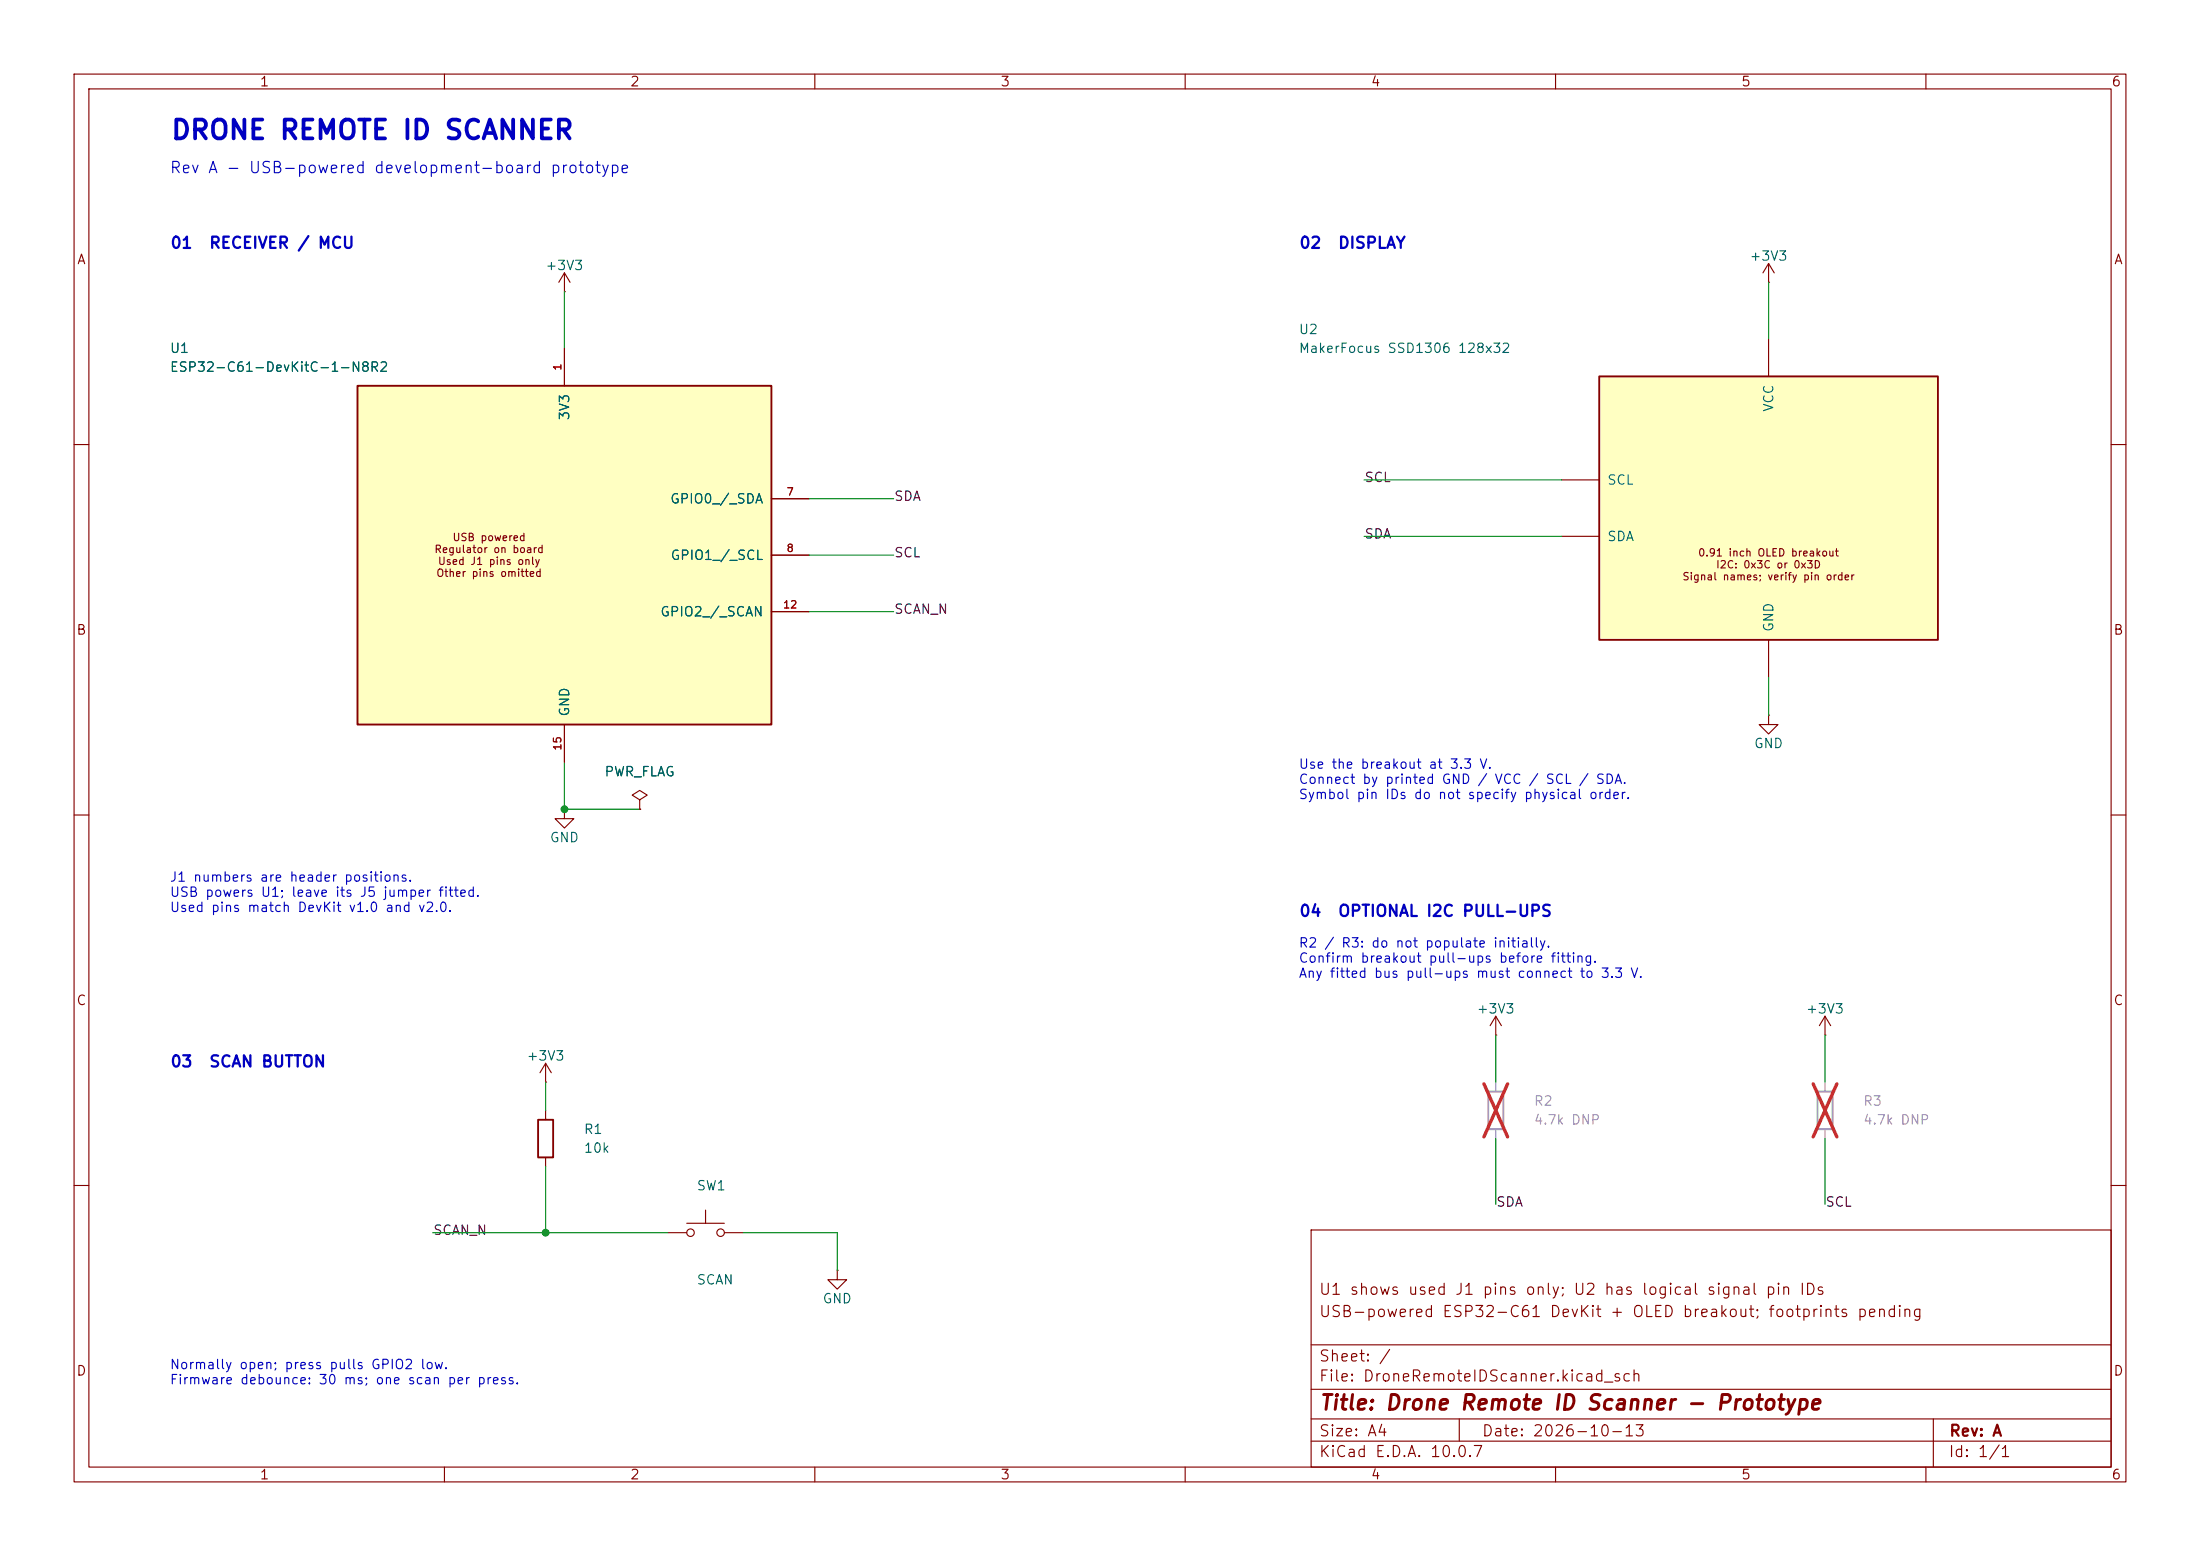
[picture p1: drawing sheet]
(kicad_sch (version 20250114) (generator "eeschema") (generator_version "9.0") (paper "A4")
 (title_block (title "Drone Remote ID Scanner - Prototype") (date "2026-10-13") (rev "A")
  (comment 1 "USB-powered ESP32-C61 DevKit + OLED breakout; footprints pending")
  (comment 2 "U1 shows used J1 pins only; U2 has logical signal pin IDs"))
 (lib_symbols (symbol "RemoteID:ESP32_C61_DevKitC_1_UsedJ1"
   (pin_names (offset 1.016)) (exclude_from_sim no) (in_bom yes) (on_board yes)
   (property "Reference" "U" (at 0 27.94 0)  (effects (font (size 1.27 1.27) ) ))
   (property "Value" "ESP32-C61-DevKitC-1-N8R2" (at 0 25.4 0)  (effects (font (size 1.27 1.27) ) ))
   (property "Footprint" "" (at 0 0 0) (hide yes) (effects (font (size 1.27 1.27) ) ))
   (property "Datasheet" "https://docs.espressif.com/projects/esp-dev-kits/en/latest/esp32c61/esp32-c61-devkitc-1/user_guide.html" (at 0 0 0) (hide yes) (effects (font (size 1.27 1.27) ) ))
   (property "Description" "USB-powered complete development board; only the five used J1 header pins are represented. Numbers are J1 positions, not GPIO or WROOM pads." (at 0 0 0) (hide yes) (effects (font (size 1.27 1.27) ) ))
   (symbol "ESP32_C61_DevKitC_1_UsedJ1_0_1"
    (rectangle (start -27.94 22.86) (end 27.94 -22.86) (stroke (width 0.254) (type default)) (fill (type background)))
    (text "USB powered\nRegulator on board\nUsed J1 pins only\nOther pins omitted" (at -10.16 0 0) (effects (font (size 1.0 1.0) ) )))
   (symbol "ESP32_C61_DevKitC_1_UsedJ1_1_1" (pin power_out line (at 0 27.94 270) (length 5.08) (name "3V3" (effects (font (size 1.27 1.27) ) )) (number "1" (effects (font (size 1.0 1.0) ) ))) (pin bidirectional line (at 33.02 7.62 180) (length 5.08) (name "GPIO0 / SDA" (effects (font (size 1.27 1.27) ) )) (number "7" (effects (font (size 1.0 1.0) ) ))) (pin output line (at 33.02 0 180) (length 5.08) (name "GPIO1 / SCL" (effects (font (size 1.27 1.27) ) )) (number "8" (effects (font (size 1.0 1.0) ) ))) (pin input line (at 33.02 -7.62 180) (length 5.08) (name "GPIO2 / SCAN" (effects (font (size 1.27 1.27) ) )) (number "12" (effects (font (size 1.0 1.0) ) ))) (pin passive line (at 0 -27.94 90) (length 5.08) (name "GND" (effects (font (size 1.27 1.27) ) )) (number "15" (effects (font (size 1.0 1.0) ) ))))) (symbol "RemoteID:MakerFocus_SSD1306_128x32_Logical"
   (pin_names (offset 1.016)) (pin_numbers (hide yes)) (exclude_from_sim no) (in_bom yes) (on_board yes)
   (property "Reference" "U" (at 0 22.86 0)  (effects (font (size 1.27 1.27) ) ))
   (property "Value" "MakerFocus SSD1306 128x32" (at 0 20.32 0)  (effects (font (size 1.27 1.27) ) ))
   (property "Footprint" "" (at 0 0 0) (hide yes) (effects (font (size 1.27 1.27) ) ))
   (property "Datasheet" "https://www.makerfocus.com/products/2pcs-i2c-oled-display-module-0-91-inch-i2c-ssd1306-oled-display-module-1" (at 0 0 0) (hide yes) (effects (font (size 1.27 1.27) ) ))
   (property "Description" "Four-pin breakout, ASIN B079BN2J8V. Pin identifiers are signal names, not physical positions; verify actual silkscreen before a PCB footprint is assigned." (at 0 0 0) (hide yes) (effects (font (size 1.27 1.27) ) ))
   (symbol "MakerFocus_SSD1306_128x32_Logical_0_1"
    (rectangle (start -22.86 17.78) (end 22.86 -17.78) (stroke (width 0.254) (type default)) (fill (type background)))
    (text "0.91 inch OLED breakout\nI2C: 0x3C or 0x3D\nSignal names; verify pin order" (at 0 -7.62 0) (effects (font (size 1.0 1.0) ) )))
   (symbol "MakerFocus_SSD1306_128x32_Logical_1_1" (pin power_in line (at 0 22.86 270) (length 5.08) (name "VCC" (effects (font (size 1.27 1.27) ) )) (number "VCC" (effects (font (size 1.0 1.0) ) ))) (pin input line (at -27.94 3.81 0) (length 5.08) (name "SCL" (effects (font (size 1.27 1.27) ) )) (number "SCL" (effects (font (size 1.0 1.0) ) ))) (pin bidirectional line (at -27.94 -3.81 0) (length 5.08) (name "SDA" (effects (font (size 1.27 1.27) ) )) (number "SDA" (effects (font (size 1.0 1.0) ) ))) (pin power_in line (at 0 -22.86 90) (length 5.08) (name "GND" (effects (font (size 1.27 1.27) ) )) (number "GND" (effects (font (size 1.0 1.0) ) ))))) (symbol "Device:R"
  (pin_numbers (hide yes))
  (pin_names
   (offset 0))
  (exclude_from_sim no)
  (in_bom yes)
  (on_board yes)
  (in_pos_files yes)
  (duplicate_pin_numbers_are_jumpers no)
  (property "Reference" "R" (at 2.032 0 90) (show_name no) (do_not_autoplace no) (effects (font (size 1.27 1.27))))
  (property "Value" "R" (at 0 0 90) (show_name no) (do_not_autoplace no) (effects (font (size 1.27 1.27))))
  (property "Footprint" "" (at -1.778 0 90) (show_name no) (do_not_autoplace no) (hide yes) (effects (font (size 1.27 1.27))))
  (property "Datasheet" "" (at 0 0 0) (show_name no) (do_not_autoplace no) (hide yes) (effects (font (size 1.27 1.27))))
  (property "Description" "Resistor" (at 0 0 0) (show_name no) (do_not_autoplace no) (hide yes) (effects (font (size 1.27 1.27))))
  (symbol "R_0_1"
   (rectangle (start -1.016 -2.54) (end 1.016 2.54) (stroke (width 0.254) (type default)) (fill (type none))))
  (symbol "R_1_1"
   (pin passive line (at 0 3.81 270) (length 1.27) (name "" (effects (font (size 1.27 1.27)))) (number "1" (effects (font (size 1.27 1.27)))))
   (pin passive line (at 0 -3.81 90) (length 1.27) (name "" (effects (font (size 1.27 1.27)))) (number "2" (effects (font (size 1.27 1.27))))))
  (embedded_fonts no)) (symbol "Switch:SW_Push"
  (pin_numbers (hide yes))
  (pin_names
   (offset 1.016) (hide yes))
  (exclude_from_sim no)
  (in_bom yes)
  (on_board yes)
  (in_pos_files yes)
  (duplicate_pin_numbers_are_jumpers no)
  (property "Reference" "SW" (at 1.27 2.54 0) (show_name no) (do_not_autoplace no) (effects (font (size 1.27 1.27)) (justify left)))
  (property "Value" "SW_Push" (at 0 -1.524 0) (show_name no) (do_not_autoplace no) (effects (font (size 1.27 1.27))))
  (property "Footprint" "" (at 0 5.08 0) (show_name no) (do_not_autoplace no) (hide yes) (effects (font (size 1.27 1.27))))
  (property "Datasheet" "" (at 0 5.08 0) (show_name no) (do_not_autoplace no) (hide yes) (effects (font (size 1.27 1.27))))
  (property "Description" "Push button switch, generic, two pins" (at 0 0 0) (show_name no) (do_not_autoplace no) (hide yes) (effects (font (size 1.27 1.27))))
  (symbol "SW_Push_0_1"
   (circle (center -2.032 0) (radius 0.508) (stroke (width 0) (type default)) (fill (type none)))
   (polyline (pts (xy 0 1.27) (xy 0 3.048)) (stroke (width 0) (type default)) (fill (type none)))
   (circle (center 2.032 0) (radius 0.508) (stroke (width 0) (type default)) (fill (type none)))
   (polyline (pts (xy 2.54 1.27) (xy -2.54 1.27)) (stroke (width 0) (type default)) (fill (type none)))
   (pin passive line (at -5.08 0 0) (length 2.54) (name "1" (effects (font (size 1.27 1.27)))) (number "1" (effects (font (size 1.27 1.27)))))
   (pin passive line (at 5.08 0 180) (length 2.54) (name "2" (effects (font (size 1.27 1.27)))) (number "2" (effects (font (size 1.27 1.27))))))
  (embedded_fonts no)) (symbol "power:+3V3"
  (power global)
  (pin_numbers (hide yes))
  (pin_names
   (offset 0) (hide yes))
  (exclude_from_sim no)
  (in_bom yes)
  (on_board yes)
  (in_pos_files yes)
  (duplicate_pin_numbers_are_jumpers no)
  (property "Reference" "#PWR" (at 0 -3.81 0) (show_name no) (do_not_autoplace no) (hide yes) (effects (font (size 1.27 1.27))))
  (property "Value" "+3V3" (at 0 3.556 0) (show_name no) (do_not_autoplace no) (effects (font (size 1.27 1.27))))
  (property "Footprint" "" (at 0 0 0) (show_name no) (do_not_autoplace no) (hide yes) (effects (font (size 1.27 1.27))))
  (property "Datasheet" "" (at 0 0 0) (show_name no) (do_not_autoplace no) (hide yes) (effects (font (size 1.27 1.27))))
  (property "Description" "Power symbol creates a global label with name \"+3V3\"" (at 0 0 0) (show_name no) (do_not_autoplace no) (hide yes) (effects (font (size 1.27 1.27))))
  (symbol "+3V3_0_1"
   (polyline (pts (xy -0.762 1.27) (xy 0 2.54)) (stroke (width 0) (type default)) (fill (type none)))
   (polyline (pts (xy 0 2.54) (xy 0.762 1.27)) (stroke (width 0) (type default)) (fill (type none)))
   (polyline (pts (xy 0 0) (xy 0 2.54)) (stroke (width 0) (type default)) (fill (type none))))
  (symbol "+3V3_1_1"
   (pin power_in line (at 0 0 90) (length 0) (name "" (effects (font (size 1.27 1.27)))) (number "1" (effects (font (size 1.27 1.27))))))
  (embedded_fonts no)) (symbol "power:GND"
  (power global)
  (pin_numbers (hide yes))
  (pin_names
   (offset 0) (hide yes))
  (exclude_from_sim no)
  (in_bom yes)
  (on_board yes)
  (in_pos_files yes)
  (duplicate_pin_numbers_are_jumpers no)
  (property "Reference" "#PWR" (at 0 -6.35 0) (show_name no) (do_not_autoplace no) (hide yes) (effects (font (size 1.27 1.27))))
  (property "Value" "GND" (at 0 -3.81 0) (show_name no) (do_not_autoplace no) (effects (font (size 1.27 1.27))))
  (property "Footprint" "" (at 0 0 0) (show_name no) (do_not_autoplace no) (hide yes) (effects (font (size 1.27 1.27))))
  (property "Datasheet" "" (at 0 0 0) (show_name no) (do_not_autoplace no) (hide yes) (effects (font (size 1.27 1.27))))
  (property "Description" "Power symbol creates a global label with name \"GND\" , ground" (at 0 0 0) (show_name no) (do_not_autoplace no) (hide yes) (effects (font (size 1.27 1.27))))
  (symbol "GND_0_1"
   (polyline (pts (xy 0 0) (xy 0 -1.27) (xy 1.27 -1.27) (xy 0 -2.54) (xy -1.27 -1.27) (xy 0 -1.27)) (stroke (width 0) (type default)) (fill (type none))))
  (symbol "GND_1_1"
   (pin power_in line (at 0 0 270) (length 0) (name "" (effects (font (size 1.27 1.27)))) (number "1" (effects (font (size 1.27 1.27))))))
  (embedded_fonts no)) (symbol "power:PWR_FLAG"
  (power global)
  (pin_numbers (hide yes))
  (pin_names
   (offset 0) (hide yes))
  (exclude_from_sim no)
  (in_bom yes)
  (on_board yes)
  (in_pos_files yes)
  (duplicate_pin_numbers_are_jumpers no)
  (property "Reference" "#FLG" (at 0 1.905 0) (show_name no) (do_not_autoplace no) (hide yes) (effects (font (size 1.27 1.27))))
  (property "Value" "PWR_FLAG" (at 0 3.81 0) (show_name no) (do_not_autoplace no) (effects (font (size 1.27 1.27))))
  (property "Footprint" "" (at 0 0 0) (show_name no) (do_not_autoplace no) (hide yes) (effects (font (size 1.27 1.27))))
  (property "Datasheet" "" (at 0 0 0) (show_name no) (do_not_autoplace no) (hide yes) (effects (font (size 1.27 1.27))))
  (property "Description" "Special symbol for telling ERC where power comes from" (at 0 0 0) (show_name no) (do_not_autoplace no) (hide yes) (effects (font (size 1.27 1.27))))
  (symbol "PWR_FLAG_0_0"
   (pin power_out line (at 0 0 90) (length 0) (name "" (effects (font (size 1.27 1.27)))) (number "1" (effects (font (size 1.27 1.27))))))
  (symbol "PWR_FLAG_0_1"
   (polyline (pts (xy 0 0) (xy 0 1.27) (xy -1.016 1.905) (xy 0 2.54) (xy 1.016 1.905) (xy 0 1.27)) (stroke (width 0) (type default)) (fill (type none))))
  (embedded_fonts no)))
 (text "DRONE REMOTE ID SCANNER" (at 22.86 17.78 0) (effects (font (size 2.54 2.54) (bold yes)) (justify left))) (text "Rev A - USB-powered development-board prototype" (at 22.86 22.86 0) (effects (font (size 1.524 1.524) ) (justify left))) (text "01  RECEIVER / MCU" (at 22.86 33.02 0) (effects (font (size 1.524 1.524) (bold yes)) (justify left))) (symbol (lib_id "RemoteID:ESP32_C61_DevKitC_1_UsedJ1") (at 76.2 74.93 0) (unit 1) (exclude_from_sim no) (in_bom yes) (on_board yes) (dnp no) (property "Reference" "U1" (at 22.86 46.99 0)  (effects (font (size 1.27 1.27) ) (justify left))) (property "Value" "ESP32-C61-DevKitC-1-N8R2" (at 22.86 49.53 0)  (effects (font (size 1.27 1.27) ) (justify left))) (property "Footprint" "" (at 76.2 74.93 0) (hide yes) (effects (font (size 1.27 1.27) ) )) (property "Datasheet" "https://docs.espressif.com/projects/esp-dev-kits/en/latest/esp32c61/esp32-c61-devkitc-1/user_guide.html" (at 76.2 74.93 0) (hide yes) (effects (font (size 1.27 1.27) ) )) (property "Interface" "Pin numbers = J1 header positions; unused pins omitted" (at 76.2 74.93 0) (hide yes) (effects (font (size 1.27 1.27) ) )) (pin "1") (pin "7") (pin "8") (pin "12") (pin "15")) (wire (pts (xy 76.2 46.99) (xy 76.2 39.37)) (stroke (width 0) (type default))) (symbol (lib_id "power:+3V3") (at 76.2 39.37 0) (unit 1) (exclude_from_sim no) (in_bom no) (on_board no) (dnp no) (property "Reference" "#PWR001" (at 81.28 38.1 0) (hide yes) (effects (font (size 1.27 1.27) ) )) (property "Value" "+3V3" (at 76.2 35.814 0)  (effects (font (size 1.27 1.27) ) )) (property "Footprint" "" (at 76.2 39.37 0) (hide yes) (effects (font (size 1.27 1.27) ) )) (property "Datasheet" "" (at 76.2 39.37 0) (hide yes) (effects (font (size 1.27 1.27) ) )) (pin "1")) (wire (pts (xy 76.2 102.87) (xy 76.2 109.22)) (stroke (width 0) (type default))) (symbol (lib_id "power:GND") (at 76.2 109.22 0) (unit 1) (exclude_from_sim no) (in_bom no) (on_board no) (dnp no) (property "Reference" "#PWR002" (at 81.28 107.95 0) (hide yes) (effects (font (size 1.27 1.27) ) )) (property "Value" "GND" (at 76.2 113.03 0)  (effects (font (size 1.27 1.27) ) )) (property "Footprint" "" (at 76.2 109.22 0) (hide yes) (effects (font (size 1.27 1.27) ) )) (property "Datasheet" "" (at 76.2 109.22 0) (hide yes) (effects (font (size 1.27 1.27) ) )) (pin "1")) (wire (pts (xy 109.22 67.31) (xy 120.65 67.31)) (stroke (width 0) (type default))) (label "SDA" (at 120.65 67.31 0) (effects (font (size 1.27 1.27) ) (justify left))) (wire (pts (xy 109.22 74.93) (xy 120.65 74.93)) (stroke (width 0) (type default))) (label "SCL" (at 120.65 74.93 0) (effects (font (size 1.27 1.27) ) (justify left))) (wire (pts (xy 109.22 82.55) (xy 120.65 82.55)) (stroke (width 0) (type default))) (label "SCAN_N" (at 120.65 82.55 0) (effects (font (size 1.27 1.27) ) (justify left))) (text "J1 numbers are header positions.\nUSB powers U1; leave its J5 jumper fitted.\nUsed pins match DevKit v1.0 and v2.0." (at 22.86 120.65 0) (effects (font (size 1.27 1.27) ) (justify left))) (wire (pts (xy 76.2 109.22) (xy 86.36 109.22)) (stroke (width 0) (type default))) (junction (at 76.2 109.22) (diameter 0) (color 0 0 0 0)) (symbol (lib_id "power:PWR_FLAG") (at 86.36 109.22 0) (unit 1) (exclude_from_sim no) (in_bom no) (on_board no) (dnp no) (property "Reference" "#FLG01" (at 91.44 107.95 0) (hide yes) (effects (font (size 1.27 1.27) ) )) (property "Value" "PWR_FLAG" (at 86.36 104.14 0)  (effects (font (size 1.27 1.27) ) )) (property "Footprint" "" (at 86.36 109.22 0) (hide yes) (effects (font (size 1.27 1.27) ) )) (property "Datasheet" "" (at 86.36 109.22 0) (hide yes) (effects (font (size 1.27 1.27) ) )) (pin "1")) (text "02  DISPLAY" (at 175.26 33.02 0) (effects (font (size 1.524 1.524) (bold yes)) (justify left))) (symbol (lib_id "RemoteID:MakerFocus_SSD1306_128x32_Logical") (at 238.76 68.58 0) (unit 1) (exclude_from_sim no) (in_bom yes) (on_board yes) (dnp no) (property "Reference" "U2" (at 175.26 44.45 0)  (effects (font (size 1.27 1.27) ) (justify left))) (property "Value" "MakerFocus SSD1306 128x32" (at 175.26 46.99 0)  (effects (font (size 1.27 1.27) ) (justify left))) (property "Footprint" "" (at 238.76 68.58 0) (hide yes) (effects (font (size 1.27 1.27) ) )) (property "Datasheet" "https://www.makerfocus.com/products/2pcs-i2c-oled-display-module-0-91-inch-i2c-ssd1306-oled-display-module-1" (at 238.76 68.58 0) (hide yes) (effects (font (size 1.27 1.27) ) )) (property "Part" "ASIN B079BN2J8V" (at 238.76 68.58 0) (hide yes) (effects (font (size 1.27 1.27) ) )) (property "Pin mapping" "Logical signal names; physical header order unverified" (at 238.76 68.58 0) (hide yes) (effects (font (size 1.27 1.27) ) )) (pin "VCC") (pin "SCL") (pin "SDA") (pin "GND")) (wire (pts (xy 238.76 45.72) (xy 238.76 38.1)) (stroke (width 0) (type default))) (symbol (lib_id "power:+3V3") (at 238.76 38.1 0) (unit 1) (exclude_from_sim no) (in_bom no) (on_board no) (dnp no) (property "Reference" "#PWR003" (at 243.84 36.83 0) (hide yes) (effects (font (size 1.27 1.27) ) )) (property "Value" "+3V3" (at 238.76 34.544 0)  (effects (font (size 1.27 1.27) ) )) (property "Footprint" "" (at 238.76 38.1 0) (hide yes) (effects (font (size 1.27 1.27) ) )) (property "Datasheet" "" (at 238.76 38.1 0) (hide yes) (effects (font (size 1.27 1.27) ) )) (pin "1")) (wire (pts (xy 210.82 64.77) (xy 184.15 64.77)) (stroke (width 0) (type default))) (label "SCL" (at 184.15 64.77 0) (effects (font (size 1.27 1.27) ) (justify left))) (wire (pts (xy 210.82 72.39) (xy 184.15 72.39)) (stroke (width 0) (type default))) (label "SDA" (at 184.15 72.39 0) (effects (font (size 1.27 1.27) ) (justify left))) (wire (pts (xy 238.76 91.44) (xy 238.76 96.52)) (stroke (width 0) (type default))) (symbol (lib_id "power:GND") (at 238.76 96.52 0) (unit 1) (exclude_from_sim no) (in_bom no) (on_board no) (dnp no) (property "Reference" "#PWR004" (at 243.84 95.25 0) (hide yes) (effects (font (size 1.27 1.27) ) )) (property "Value" "GND" (at 238.76 100.33 0)  (effects (font (size 1.27 1.27) ) )) (property "Footprint" "" (at 238.76 96.52 0) (hide yes) (effects (font (size 1.27 1.27) ) )) (property "Datasheet" "" (at 238.76 96.52 0) (hide yes) (effects (font (size 1.27 1.27) ) )) (pin "1")) (text "Use the breakout at 3.3 V.\nConnect by printed GND / VCC / SCL / SDA.\nSymbol pin IDs do not specify physical order." (at 175.26 105.41 0) (effects (font (size 1.27 1.27) ) (justify left))) (text "03  SCAN BUTTON" (at 22.86 143.51 0) (effects (font (size 1.524 1.524) (bold yes)) (justify left))) (symbol (lib_id "Device:R") (at 73.66 153.67 0) (unit 1) (exclude_from_sim no) (in_bom yes) (on_board yes) (dnp no) (property "Reference" "R1" (at 78.74 152.4 0)  (effects (font (size 1.27 1.27) ) (justify left))) (property "Value" "10k" (at 78.74 154.94 0)  (effects (font (size 1.27 1.27) ) (justify left))) (property "Footprint" "" (at 73.66 153.67 0) (hide yes) (effects (font (size 1.27 1.27) ) )) (property "Datasheet" "" (at 73.66 153.67 0) (hide yes) (effects (font (size 1.27 1.27) ) )) (property "Assembly" "FIT" (at 73.66 153.67 0) (hide yes) (effects (font (size 1.27 1.27) ) )) (property "Function" "SCAN input pull-up" (at 73.66 153.67 0) (hide yes) (effects (font (size 1.27 1.27) ) )) (pin "1") (pin "2")) (wire (pts (xy 73.66 149.86) (xy 73.66 146.05)) (stroke (width 0) (type default))) (symbol (lib_id "power:+3V3") (at 73.66 146.05 0) (unit 1) (exclude_from_sim no) (in_bom no) (on_board no) (dnp no) (property "Reference" "#PWR005" (at 78.74 144.78 0) (hide yes) (effects (font (size 1.27 1.27) ) )) (property "Value" "+3V3" (at 73.66 142.494 0)  (effects (font (size 1.27 1.27) ) )) (property "Footprint" "" (at 73.66 146.05 0) (hide yes) (effects (font (size 1.27 1.27) ) )) (property "Datasheet" "" (at 73.66 146.05 0) (hide yes) (effects (font (size 1.27 1.27) ) )) (pin "1")) (wire (pts (xy 73.66 157.48) (xy 73.66 166.37)) (stroke (width 0) (type default))) (wire (pts (xy 58.42 166.37) (xy 73.66 166.37)) (stroke (width 0) (type default))) (label "SCAN_N" (at 58.42 166.37 0) (effects (font (size 1.27 1.27) ) (justify left))) (wire (pts (xy 73.66 166.37) (xy 90.17 166.37)) (stroke (width 0) (type default))) (junction (at 73.66 166.37) (diameter 0) (color 0 0 0 0)) (symbol (lib_id "Switch:SW_Push") (at 95.25 166.37 0) (unit 1) (exclude_from_sim no) (in_bom yes) (on_board yes) (dnp no) (property "Reference" "SW1" (at 93.98 160.02 0)  (effects (font (size 1.27 1.27) ) (justify left))) (property "Value" "SCAN" (at 93.98 172.72 0)  (effects (font (size 1.27 1.27) ) (justify left))) (property "Footprint" "" (at 95.25 166.37 0) (hide yes) (effects (font (size 1.27 1.27) ) )) (property "Datasheet" "" (at 95.25 166.37 0) (hide yes) (effects (font (size 1.27 1.27) ) )) (property "Assembly" "FIT" (at 95.25 166.37 0) (hide yes) (effects (font (size 1.27 1.27) ) )) (property "Function" "Normally open; active low" (at 95.25 166.37 0) (hide yes) (effects (font (size 1.27 1.27) ) )) (pin "1") (pin "2")) (wire (pts (xy 100.33 166.37) (xy 113.03 166.37)) (stroke (width 0) (type default))) (wire (pts (xy 113.03 166.37) (xy 113.03 171.45)) (stroke (width 0) (type default))) (symbol (lib_id "power:GND") (at 113.03 171.45 0) (unit 1) (exclude_from_sim no) (in_bom no) (on_board no) (dnp no) (property "Reference" "#PWR006" (at 118.11 170.18 0) (hide yes) (effects (font (size 1.27 1.27) ) )) (property "Value" "GND" (at 113.03 175.26 0)  (effects (font (size 1.27 1.27) ) )) (property "Footprint" "" (at 113.03 171.45 0) (hide yes) (effects (font (size 1.27 1.27) ) )) (property "Datasheet" "" (at 113.03 171.45 0) (hide yes) (effects (font (size 1.27 1.27) ) )) (pin "1")) (text "Normally open; press pulls GPIO2 low.\nFirmware debounce: 30 ms; one scan per press." (at 22.86 185.42 0) (effects (font (size 1.27 1.27) ) (justify left))) (text "04  OPTIONAL I2C PULL-UPS" (at 175.26 123.19 0) (effects (font (size 1.524 1.524) (bold yes)) (justify left))) (symbol (lib_id "Device:R") (at 201.93 149.86 0) (unit 1) (exclude_from_sim no) (in_bom yes) (on_board yes) (dnp yes) (property "Reference" "R2" (at 207.01 148.59 0)  (effects (font (size 1.27 1.27) ) (justify left))) (property "Value" "4.7k DNP" (at 207.01 151.13 0)  (effects (font (size 1.27 1.27) ) (justify left))) (property "Footprint" "" (at 201.93 149.86 0) (hide yes) (effects (font (size 1.27 1.27) ) )) (property "Datasheet" "" (at 201.93 149.86 0) (hide yes) (effects (font (size 1.27 1.27) ) )) (property "Assembly" "DNP" (at 201.93 149.86 0) (hide yes) (effects (font (size 1.27 1.27) ) )) (property "Function" "Fit only if OLED SDA pull-up is absent" (at 201.93 149.86 0) (hide yes) (effects (font (size 1.27 1.27) ) )) (pin "1") (pin "2")) (symbol (lib_id "Device:R") (at 246.38 149.86 0) (unit 1) (exclude_from_sim no) (in_bom yes) (on_board yes) (dnp yes) (property "Reference" "R3" (at 251.46 148.59 0)  (effects (font (size 1.27 1.27) ) (justify left))) (property "Value" "4.7k DNP" (at 251.46 151.13 0)  (effects (font (size 1.27 1.27) ) (justify left))) (property "Footprint" "" (at 246.38 149.86 0) (hide yes) (effects (font (size 1.27 1.27) ) )) (property "Datasheet" "" (at 246.38 149.86 0) (hide yes) (effects (font (size 1.27 1.27) ) )) (property "Assembly" "DNP" (at 246.38 149.86 0) (hide yes) (effects (font (size 1.27 1.27) ) )) (property "Function" "Fit only if OLED SCL pull-up is absent" (at 246.38 149.86 0) (hide yes) (effects (font (size 1.27 1.27) ) )) (pin "1") (pin "2")) (wire (pts (xy 201.93 146.05) (xy 201.93 139.7)) (stroke (width 0) (type default))) (symbol (lib_id "power:+3V3") (at 201.93 139.7 0) (unit 1) (exclude_from_sim no) (in_bom no) (on_board no) (dnp no) (property "Reference" "#PWR007" (at 207.01 138.43 0) (hide yes) (effects (font (size 1.27 1.27) ) )) (property "Value" "+3V3" (at 201.93 136.144 0)  (effects (font (size 1.27 1.27) ) )) (property "Footprint" "" (at 201.93 139.7 0) (hide yes) (effects (font (size 1.27 1.27) ) )) (property "Datasheet" "" (at 201.93 139.7 0) (hide yes) (effects (font (size 1.27 1.27) ) )) (pin "1")) (wire (pts (xy 201.93 153.67) (xy 201.93 162.56)) (stroke (width 0) (type default))) (label "SDA" (at 201.93 162.56 0) (effects (font (size 1.27 1.27) ) (justify left))) (wire (pts (xy 246.38 146.05) (xy 246.38 139.7)) (stroke (width 0) (type default))) (symbol (lib_id "power:+3V3") (at 246.38 139.7 0) (unit 1) (exclude_from_sim no) (in_bom no) (on_board no) (dnp no) (property "Reference" "#PWR008" (at 251.46 138.43 0) (hide yes) (effects (font (size 1.27 1.27) ) )) (property "Value" "+3V3" (at 246.38 136.144 0)  (effects (font (size 1.27 1.27) ) )) (property "Footprint" "" (at 246.38 139.7 0) (hide yes) (effects (font (size 1.27 1.27) ) )) (property "Datasheet" "" (at 246.38 139.7 0) (hide yes) (effects (font (size 1.27 1.27) ) )) (pin "1")) (wire (pts (xy 246.38 153.67) (xy 246.38 162.56)) (stroke (width 0) (type default))) (label "SCL" (at 246.38 162.56 0) (effects (font (size 1.27 1.27) ) (justify left))) (text "R2 / R3: do not populate initially.\nConfirm breakout pull-ups before fitting.\nAny fitted bus pull-ups must connect to 3.3 V." (at 175.26 129.54 0) (effects (font (size 1.27 1.27) ) (justify left)))
 (sheet_instances (path "" (page "1"))))
